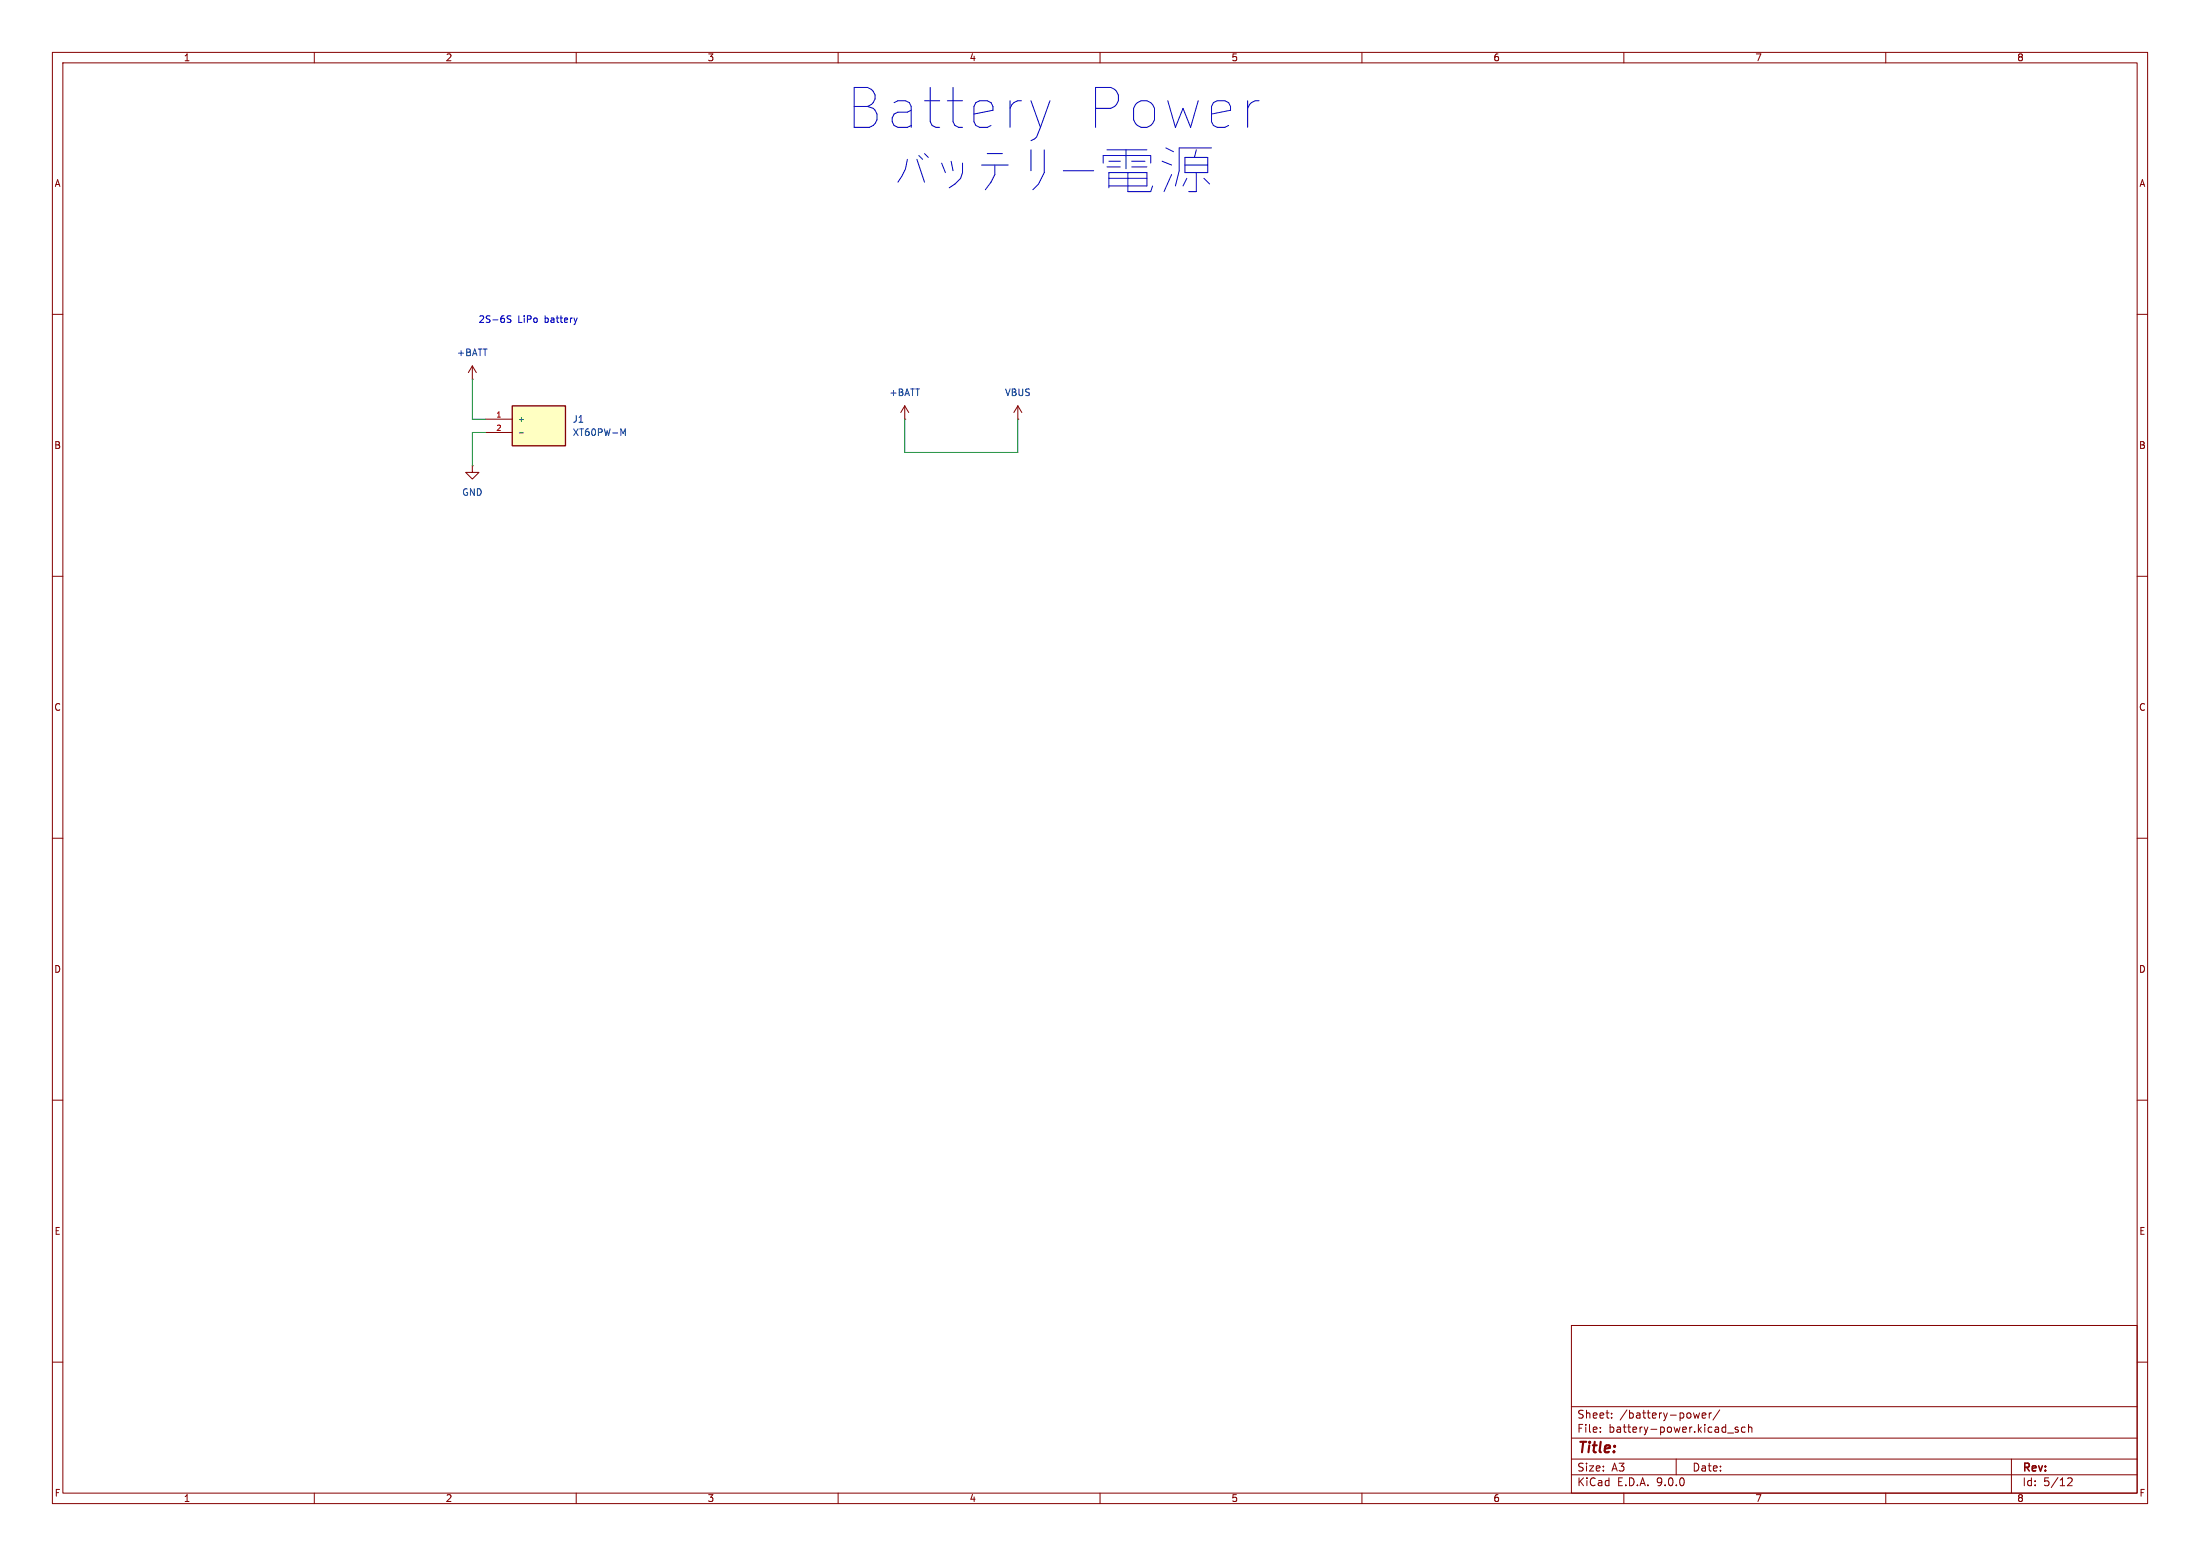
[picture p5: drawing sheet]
<svg xmlns="http://www.w3.org/2000/svg" width="420mm" height="297mm" viewBox="0 0 420 297" stroke-linecap="round" stroke-linejoin="round" font-family="sans-serif">
<g fill="none" stroke="#840000" stroke-width=".19">
<path d="M10 10h400v277h-400zM12 12h396v273h-396zM60 10v2M110 10v2M160 10v2M210 10v2M260 10v2M310 10v2M360 10v2M10 60h2M172.7 77.5l-.7 1.2M172.7 77.5l.8 1.2"/>
<path d="M172.7 77.5v2.5M194.3 77.5l-.8 1.2M194.3 77.5l.8 1.2M194.3 77.5v2.5M408 60h2M172.7 80h.1M194.3 80h.1M10 110h2M408 110h2M10 160h2M408 160h2M10 210h2"/>
<path d="M408 210h2M300 253h108v32h-108zM10 260h2M300 278.5h108M300 274.5h108M300 268.5h108M305.5 273.2v.2M305.5 272.5v.1M307.7 270.5v.2M307.7 269.8v.1M320 278.5v3M324.4 269.7l-.2 1-.3-.7"/>
<path d="M324.9 270.2l.8-.2-.1-.2-.4-.1-.3 .2 .1 .7h.6M326.3 269.7v1M326.7 269.7l-.3 .1-.1 .2M328.3 269.1l-1.3 1.9M329.8 273.5h1.1M331.8 272.5l-.4-.1-.2 .2 .1 .2 .5 .2v.3h-.6M333.2 272.5l-.5-.1-.3 .3 .2 .6h.6M333.8 272.5l.2-.1 .4 .1v.9M333.8 271.9v1.5M384 278.5v6.5M408 260h2M60 285v2"/>
<path d="M110 285v2M160 285v2M210 285v2M260 285v2M300 281.5h108M310 285v2M360 285v2M394.7 282.2l.6-.1 .2 .1 .1 .3-.9 1.1h.9"/>
</g>
<path d="M97.8 77.5h10.1v7.6h-10.1z" fill="#ffffc2"/>
<path d="M97.8 77.5h10.1v7.6h-10.1z" fill="none" stroke="#840000" stroke-width=".25"/>
<path d="M90.2 72.4h.1M90.2 69.9l-.8 1.2M90.2 69.9l.7 1.2M90.2 69.9v2.5M90.2 88.9v1.3h1.2l-1.2 1.2-1.3-1.2h1.3M90.2 88.9h.1M92.7 80h5.1M92.7 82.6h5.1" fill="none" stroke="#840000" stroke-width=".19"/>
<path d="M99.1 82.6h.8M118.5 81.9l.4 .9 .5-.9v1.2" fill="none" stroke="#006464" stroke-width=".19"/>
<path d="M90.2 72.4v7.6h2.5M92.7 82.6h-2.5v6.3M172.7 80v6.4h21.6v-6.4" fill="none" stroke="#009600" stroke-width=".19"/>
<path d="M200.4 19.2l-1.8 5.1M97.5 60.3h-.4l-.2 .1v.4l.5 .2 .1 .3-.2 .2h-.5M110.2 60.7l-.3 .8" fill="none" stroke="#0000c2" stroke-width=".19"/>
<g font-size="10.6" fill="#0000c2">
<text x="161.8" y="24.8">Battery</text>
<text x="206.8" y="24.8">Power</text>
<text x="170.5" y="37.1">þÿ0Ð0Ã0Æ0ê0ü–ûn•</text>
</g>
<text font-size="2.8" fill="#840000" x="301" y="277.9">Title:</text>
<g font-size="2.1" fill="#840000">
<text x="301" y="273.7">File:</text>
<text x="301" y="271">Sheet:</text>
<text x="307.1" y="273.7">battery-power.kicad_sch</text>
<text x="309.2" y="271">/battery-power/</text>
<text x="301" y="281.1">Size:</text>
<text x="307.6" y="281.1">A3</text>
<text x="323" y="281.1">Date:</text>
<text x="386" y="281.3">Rev:</text>
<text x="301" y="283.9">KiCad</text>
<text x="308.7" y="283.9">E.D.A.</text>
<text x="316.3" y="283.9">9.0.0</text>
<text x="386" y="283.9">Id:</text>
<text x="390.1" y="283.9">5/12</text>
</g>
<g font-size="1.8" fill="#840000">
<text x="35" y="11.9">1</text>
<text x="85" y="11.9">2</text>
<text x="135" y="11.9">3</text>
<text x="185" y="11.9">4</text>
<text x="235" y="11.9">5</text>
<text x="285" y="11.9">6</text>
<text x="335" y="11.9">7</text>
<text x="385" y="11.9">8</text>
<text x="10.3" y="35.9">A</text>
<text x="408.3" y="35.9">A</text>
<text x="10.3" y="85.9">B</text>
<text x="408.2" y="85.9">B</text>
<text x="10.3" y="135.9">C</text>
<text x="408.2" y="135.9">C</text>
<text x="10.3" y="185.9">D</text>
<text x="408.2" y="185.9">D</text>
<text x="10.3" y="235.9">E</text>
<text x="408.3" y="235.9">E</text>
<text x="10.3" y="285.9">F</text>
<text x="35" y="286.9">1</text>
<text x="85" y="286.9">2</text>
<text x="135" y="286.9">3</text>
<text x="185" y="286.9">4</text>
<text x="235" y="286.9">5</text>
<text x="285" y="286.9">6</text>
<text x="335" y="286.9">7</text>
<text x="385" y="286.9">8</text>
<text x="408.3" y="285.9">F</text>
</g>
<g font-size="1.8" fill="#0000c2">
<text x="91.3" y="61.8">2S-6S</text>
<text x="98.8" y="61.8">LiPo</text>
<text x="104.1" y="61.8">battery</text>
</g>
<g font-size="1.8" fill="#006464">
<text x="87.1" y="68.2">+BATT</text>
<text x="169.7" y="75.8">+BATT</text>
<text x="191.8" y="75.8">VBUS</text>
<text x="109.2" y="80.9">J1</text>
<text x="109.2" y="83.4">XT60PW-M</text>
<text x="88.1" y="94.8">GND</text>
</g>
<g font-size="1.4" fill="#a90000">
<text x="94.6" y="79.8">1</text>
<text x="94.6" y="82.3">2</text>
</g>
<text font-size="1.4" fill="#006464" x="98.8" y="80.7">+</text>
</svg>
